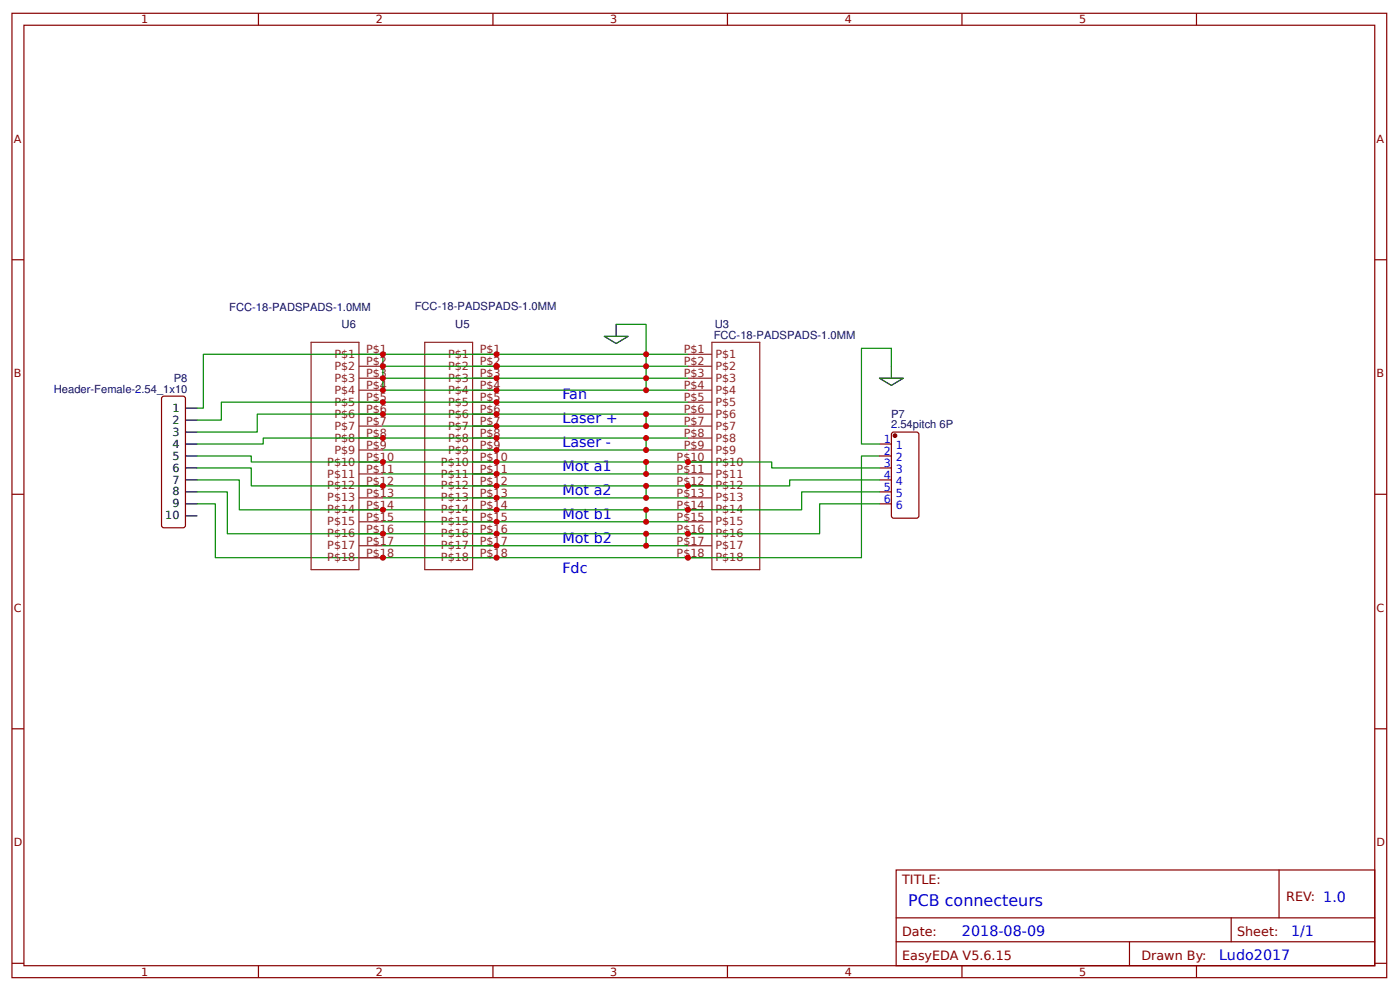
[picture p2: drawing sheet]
<svg xmlns="http://www.w3.org/2000/svg" width="310mm" height="219mm" viewBox="0 0 310 219" stroke-linecap="round" stroke-linejoin="round" font-family="sans-serif">
<g fill="none" stroke="#800" stroke-width=".26">
<path d="M2.6 2.9h304.1v213.3h-304.1zM5.3 5.6h298.7v207.9h-298.7zM57.1 2.9v2.7M109 2.9v2.7M160.9 2.9v2.7M212.7 2.9v2.7M264.6 2.9v2.7M2.6 57.4h2.7M304 57.4h2.7M36 87.7l4.5-.1 .4 .3 .1 .2v28.1l-.1 .2-.4 .3h-4.3l-.2-.1-.3-.4v-28.1zM194.5 98.2h2.6M197.2 95.8l.4-.3h5.1l.4 .3 .1 18.3-.3 .4-5.3 .1-.4-.3z"/>
<path d="M2.6 109.3h2.7M194.5 100.8h2.6M194.5 103.5h2.6M194.5 106.1h2.6M194.5 108.8h2.6M194.5 111.4h2.6M304 109.3h2.7M2.6 161.2h2.7M304 161.2h2.7M198.2 192.4h105.8v21.1h-105.8zM282.8 192.4v10.6M2.6 213h2.7"/>
<path d="M57.1 213.5v2.7M109 213.5v2.7M160.9 213.5v2.7M198.2 203h105.8M198.2 208.3h105.8M212.7 213.5v2.7M249.8 208.3v5.2M264.6 213.5v2.7M272.3 203v5.3M304 213h2.7"/>
</g>
<g fill="none" stroke="#8d2323" stroke-width=".26">
<path d="M68.8 75.7h10.6v50.3h-10.6zM79.4 78.3h5.3M93.9 75.7h10.6v50.3h-10.6zM104.5 78.3h5.3M152.1 78.3h5.3M157.4 75.7h10.6v50.3h-10.6zM79.4 81h5.3M79.4 83.6h5.3M79.4 86.3h5.3M79.4 88.9h5.3M79.4 91.6h5.3M79.4 94.2h5.3"/>
<path d="M79.4 96.9h5.3M79.4 99.5h5.3M104.5 81h5.3M104.5 83.6h5.3M104.5 86.3h5.3M104.5 88.9h5.3M104.5 91.6h5.3M104.5 94.2h5.3M104.5 96.9h5.3M104.5 99.5h5.3M152.1 81h5.3M152.1 83.6h5.3"/>
<path d="M152.1 86.3h5.3M152.1 88.9h5.3M152.1 91.6h5.3M152.1 94.2h5.3M152.1 96.9h5.3M152.1 99.5h5.3M79.4 102.2h5.3M79.4 104.8h5.3M79.4 107.4h5.3M79.4 110.1h5.3M79.4 112.7h5.3M79.4 115.4h5.3"/>
<path d="M79.4 118h5.3M104.5 102.2h5.3M104.5 104.8h5.3M104.5 107.4h5.3M104.5 110.1h5.3M104.5 112.7h5.3M104.5 115.4h5.3M104.5 118h5.3M152.1 102.2h5.3M152.1 104.8h5.3M152.1 107.4h5.3M152.1 110.1h5.3"/>
<path d="M152.1 112.7h5.3M152.1 115.4h5.3M152.1 118h5.3M79.4 120.7h5.3M79.4 123.3h5.3M104.5 120.7h5.3M104.5 123.3h5.3M152.1 120.7h5.3M152.1 123.3h5.3"/>
</g>
<g fill="none" stroke="#080" stroke-width=".26">
<path d="M84.7 78.3h-39.7v11.9h-1.3M136.3 71.7h6.6v14.6h9.2M152.1 78.3h-67.4v2.7h67.4M84.7 81v2.6h67.4M84.7 83.6v2.7h58.2M84.7 99.5h67.4M84.7 94.2h67.4M142.9 91.6v2.6M142.9 96.9v2.6M152.1 88.9h-103.2v4h-5.2M152.1 91.6h-95.2v3.9h-13.2M152.1 96.9h-93.9v1.3h-14.5"/>
<path d="M197.1 81v-4h-6.6v21.2h4M43.7 100.8h11.9v1.4h115.1v1.3h23.8M43.7 103.5h11.9v3.9h119v-1.3h19.9M43.7 106.1h9.2v6.6h124.4v-3.9h17.2M43.7 108.8h6.6v9.2h130.9v-6.6h13.3M84.7 104.8h67.4M84.7 110.1h67.4M84.7 115.4h67.4M142.9 102.2v2.6M142.9 107.4v2.7M142.9 112.7v2.7M142.9 118v2.7"/>
<path d="M194.5 100.8h-4v22.5h-142.9v-11.9h-3.9M84.7 120.7h67.4"/>
</g>
<g fill="none" stroke="#000" stroke-width=".26">
<path d="M133.6 74.4h5.3l-2.6 1.6zM136.3 71.7v2.7M41 90.2h2.7M41 92.9h2.7M41 95.5h2.7M41 98.2h2.7M194.5 83.6h5.3l-2.7 1.6zM197.1 81v2.6M41 100.8h2.7M41 103.5h2.7M41 106.1h2.7M41 108.8h2.7"/>
<path d="M41 111.4h2.7M41 114.1h2.7"/>
</g>
<circle cx="197.9" cy="96.3" r=".4" fill="#800" stroke="#800" stroke-width=".26"/>
<g fill="#c00">
<circle cx="84.7" cy="123.3" r=".66"/>
<circle cx="84.7" cy="118" r=".66"/>
<circle cx="84.7" cy="112.7" r=".66"/>
<circle cx="84.7" cy="107.4" r=".66"/>
<circle cx="84.7" cy="102.2" r=".66"/>
<circle cx="109.8" cy="118" r=".66"/>
<circle cx="109.8" cy="120.7" r=".66"/>
<circle cx="142.9" cy="118" r=".66"/>
<circle cx="142.9" cy="86.3" r=".66"/>
<circle cx="109.8" cy="81" r=".66"/>
<circle cx="142.9" cy="81" r=".66"/>
<circle cx="142.9" cy="78.3" r=".66"/>
<circle cx="109.8" cy="78.3" r=".66"/>
<circle cx="84.7" cy="78.3" r=".66"/>
<circle cx="142.9" cy="83.6" r=".66"/>
<circle cx="109.8" cy="83.6" r=".66"/>
<circle cx="142.9" cy="94.2" r=".66"/>
<circle cx="109.8" cy="94.2" r=".66"/>
<circle cx="142.9" cy="99.5" r=".66"/>
<circle cx="109.8" cy="99.5" r=".66"/>
<circle cx="142.9" cy="102.2" r=".66"/>
<circle cx="109.8" cy="102.2" r=".66"/>
<circle cx="142.9" cy="104.8" r=".66"/>
<circle cx="109.8" cy="104.8" r=".66"/>
<circle cx="142.9" cy="107.4" r=".66"/>
<circle cx="109.8" cy="107.4" r=".66"/>
<circle cx="142.9" cy="110.1" r=".66"/>
<circle cx="109.8" cy="110.1" r=".66"/>
<circle cx="142.9" cy="112.7" r=".66"/>
<circle cx="109.8" cy="112.7" r=".66"/>
<circle cx="142.9" cy="115.4" r=".66"/>
<circle cx="109.8" cy="115.4" r=".66"/>
<circle cx="109.8" cy="123.3" r=".66"/>
<circle cx="84.7" cy="81" r=".66"/>
<circle cx="84.7" cy="83.6" r=".66"/>
<circle cx="109.8" cy="86.3" r=".66"/>
<circle cx="84.7" cy="86.3" r=".66"/>
<circle cx="142.9" cy="120.7" r=".66"/>
<circle cx="109.8" cy="88.9" r=".66"/>
<circle cx="84.7" cy="88.9" r=".66"/>
<circle cx="84.7" cy="91.6" r=".66"/>
<circle cx="84.7" cy="96.9" r=".66"/>
<circle cx="142.9" cy="91.6" r=".66"/>
<circle cx="109.8" cy="91.6" r=".66"/>
<circle cx="142.9" cy="96.9" r=".66"/>
<circle cx="109.8" cy="96.9" r=".66"/>
<circle cx="152.1" cy="123.3" r=".66"/>
<circle cx="152.1" cy="102.2" r=".66"/>
<circle cx="152.1" cy="107.4" r=".66"/>
<circle cx="152.1" cy="112.7" r=".66"/>
<circle cx="152.1" cy="118" r=".66"/>
</g>
<text font-size="3.5" fill="#00f" x="200.8" y="200.3">PCB connecteurs</text>
<g font-size="3.2" fill="#00f">
<text x="124.4" y="88.3">Fan</text>
<text x="124.4" y="93.6">Laser +</text>
<text x="124.4" y="98.8">Laser -</text>
<text x="124.4" y="104.1">Mot a1</text>
<text x="124.4" y="109.4">Mot a2</text>
<text x="124.4" y="114.7">Mot b1</text>
<text x="124.4" y="120">Mot b2</text>
<text x="124.4" y="126.6">Fdc</text>
<text x="212.7" y="206.9">2018-08-09</text>
<text x="285.5" y="206.9">1/1</text>
<text x="269.6" y="212.2">Ludo2017</text>
</g>
<g font-size="2.8" fill="#800">
<text x="199.5" y="195.6">TITLE:</text>
<text x="284.4" y="199.3">REV: 1.0</text>
<text x="199.5" y="206.9">Date:</text>
<text x="273.6" y="206.9">Sheet:</text>
<text x="199.5" y="212.2">EasyEDA V5.6.15</text>
<text x="252.4" y="212.2">Drawn By:</text>
</g>
<g font-size="2.5" fill="#800">
<text x="31.2" y="5.2">1</text>
<text x="83.1" y="5.2">2</text>
<text x="134.9" y="5.2">3</text>
<text x="186.8" y="5.2">4</text>
<text x="238.7" y="5.2">5</text>
<text x="3" y="31.5">A</text>
<text x="304.4" y="31.5">A</text>
<text x="3" y="83.4">B</text>
<text x="304.4" y="83.4">B</text>
<text x="3" y="135.2">C</text>
<text x="304.4" y="135.2">C</text>
<text x="3" y="187.1">D</text>
<text x="304.4" y="187.1">D</text>
<text x="31.2" y="215.8">1</text>
<text x="83.1" y="215.8">2</text>
<text x="134.9" y="215.8">3</text>
<text x="186.8" y="215.8">4</text>
<text x="238.7" y="215.8">5</text>
</g>
<g font-size="2.5" fill="#000080">
<text x="50.7" y="68.8">FCC-18-PADSPADS-1.0MM</text>
<text x="91.7" y="68.6">FCC-18-PADSPADS-1.0MM</text>
<text x="75.6" y="72.5">U6</text>
<text x="100.7" y="72.5">U5</text>
<text x="157.8" y="74.9">FCC-18-PADSPADS-1.0MM</text>
<text x="158.1" y="72.5">U3</text>
<text x="11.9" y="86.8">Header-Female-2.54_1x10</text>
<text x="38.4" y="84.4">P8</text>
<text x="197.1" y="94.7">2.54pitch 6P</text>
<text x="197.1" y="92.4">P7</text>
</g>
<g font-size="2.5" fill="#8d2323">
<text x="73.9" y="79.1">P$1</text>
<text x="73.9" y="81.8">P$2</text>
<text x="81" y="78.1">P$1</text>
<text x="81" y="80.7">P$2</text>
<text x="81" y="83.4">P$3</text>
<text x="99.1" y="79.1">P$1</text>
<text x="99.1" y="81.8">P$2</text>
<text x="106.1" y="78.1">P$1</text>
<text x="106.1" y="80.7">P$2</text>
<text x="106.1" y="83.4">P$3</text>
<text x="151.2" y="78.1">P$1</text>
<text x="151.2" y="80.7">P$2</text>
<text x="151.2" y="83.4">P$3</text>
<text x="158.2" y="79.1">P$1</text>
<text x="158.2" y="81.8">P$2</text>
<text x="73.9" y="84.4">P$3</text>
<text x="73.9" y="87.1">P$4</text>
<text x="73.9" y="89.7">P$5</text>
<text x="81" y="86">P$4</text>
<text x="81" y="88.7">P$5</text>
<text x="99.1" y="84.4">P$3</text>
<text x="99.1" y="87.1">P$4</text>
<text x="99.1" y="89.7">P$5</text>
<text x="106.1" y="86">P$4</text>
<text x="106.1" y="88.7">P$5</text>
<text x="151.2" y="86">P$4</text>
<text x="151.2" y="88.7">P$5</text>
<text x="158.2" y="84.4">P$3</text>
<text x="158.2" y="87.1">P$4</text>
<text x="158.2" y="89.7">P$5</text>
<text x="73.9" y="92.4">P$6</text>
<text x="73.9" y="95">P$7</text>
<text x="81" y="91.3">P$6</text>
<text x="81" y="94">P$7</text>
<text x="99.1" y="92.4">P$6</text>
<text x="99.1" y="95">P$7</text>
<text x="106.1" y="91.3">P$6</text>
<text x="106.1" y="94">P$7</text>
<text x="151.2" y="91.3">P$6</text>
<text x="151.2" y="94">P$7</text>
<text x="158.2" y="92.4">P$6</text>
<text x="158.2" y="95">P$7</text>
<text x="73.9" y="97.7">P$8</text>
<text x="73.9" y="100.3">P$9</text>
<text x="81" y="96.6">P$8</text>
<text x="81" y="99.2">P$9</text>
<text x="81" y="101.9">P$10</text>
<text x="99.1" y="97.7">P$8</text>
<text x="99.1" y="100.3">P$9</text>
<text x="106.1" y="96.6">P$8</text>
<text x="106.1" y="99.2">P$9</text>
<text x="106.1" y="101.9">P$10</text>
<text x="149.6" y="101.9">P$10</text>
<text x="151.2" y="96.6">P$8</text>
<text x="151.2" y="99.2">P$9</text>
<text x="158.2" y="97.7">P$8</text>
<text x="158.2" y="100.3">P$9</text>
<text x="72.4" y="102.9">P$10</text>
<text x="72.4" y="105.6">P$11</text>
<text x="81" y="104.5">P$11</text>
<text x="81" y="107.2">P$12</text>
<text x="97.5" y="102.9">P$10</text>
<text x="97.5" y="105.6">P$11</text>
<text x="106.1" y="104.5">P$11</text>
<text x="106.1" y="107.2">P$12</text>
<text x="149.6" y="104.5">P$11</text>
<text x="149.6" y="107.2">P$12</text>
<text x="158.2" y="102.9">P$10</text>
<text x="158.2" y="105.6">P$11</text>
<text x="72.4" y="108.2">P$12</text>
<text x="72.4" y="110.9">P$13</text>
<text x="72.4" y="113.5">P$14</text>
<text x="81" y="109.8">P$13</text>
<text x="81" y="112.5">P$14</text>
<text x="97.5" y="108.2">P$12</text>
<text x="97.5" y="110.9">P$13</text>
<text x="97.5" y="113.5">P$14</text>
<text x="106.1" y="109.8">P$13</text>
<text x="106.1" y="112.5">P$14</text>
<text x="149.6" y="109.8">P$13</text>
<text x="149.6" y="112.5">P$14</text>
<text x="158.2" y="108.2">P$12</text>
<text x="158.2" y="110.9">P$13</text>
<text x="158.2" y="113.5">P$14</text>
<text x="72.4" y="116.2">P$15</text>
<text x="72.4" y="118.8">P$16</text>
<text x="81" y="115.1">P$15</text>
<text x="81" y="117.8">P$16</text>
<text x="97.5" y="116.2">P$15</text>
<text x="97.5" y="118.8">P$16</text>
<text x="106.1" y="115.1">P$15</text>
<text x="106.1" y="117.8">P$16</text>
<text x="149.6" y="115.1">P$15</text>
<text x="149.6" y="117.8">P$16</text>
<text x="158.2" y="116.2">P$15</text>
<text x="158.2" y="118.8">P$16</text>
<text x="72.4" y="121.5">P$17</text>
<text x="72.4" y="124.1">P$18</text>
<text x="81" y="120.4">P$17</text>
<text x="81" y="123.1">P$18</text>
<text x="97.5" y="121.5">P$17</text>
<text x="97.5" y="124.1">P$18</text>
<text x="106.1" y="120.4">P$17</text>
<text x="106.1" y="123.1">P$18</text>
<text x="149.6" y="120.4">P$17</text>
<text x="149.6" y="123.1">P$18</text>
<text x="158.2" y="121.5">P$17</text>
<text x="158.2" y="124.1">P$18</text>
</g>
<g font-size="2.5">
<text x="38.1" y="91">1</text>
<text x="38.1" y="93.7">2</text>
<text x="38.1" y="96.3">3</text>
<text x="38.1" y="99">4</text>
<text x="38.1" y="101.6">5</text>
<text x="38.1" y="104.3">6</text>
<text x="38.1" y="106.9">7</text>
<text x="38.1" y="109.6">8</text>
<text x="38.1" y="112.2">9</text>
<text x="36.5" y="114.9">10</text>
</g>
<g font-size="2.5" fill="#00f">
<text x="195.4" y="97.9">1</text>
<text x="195.4" y="100.6">2</text>
<text x="198.1" y="99.2">1</text>
<text x="198.1" y="101.9">2</text>
<text x="195.4" y="103.2">3</text>
<text x="195.4" y="105.9">4</text>
<text x="198.1" y="104.5">3</text>
<text x="198.1" y="107.2">4</text>
<text x="195.4" y="108.5">5</text>
<text x="195.4" y="111.2">6</text>
<text x="198.1" y="109.8">5</text>
<text x="198.1" y="112.5">6</text>
</g>
</svg>
